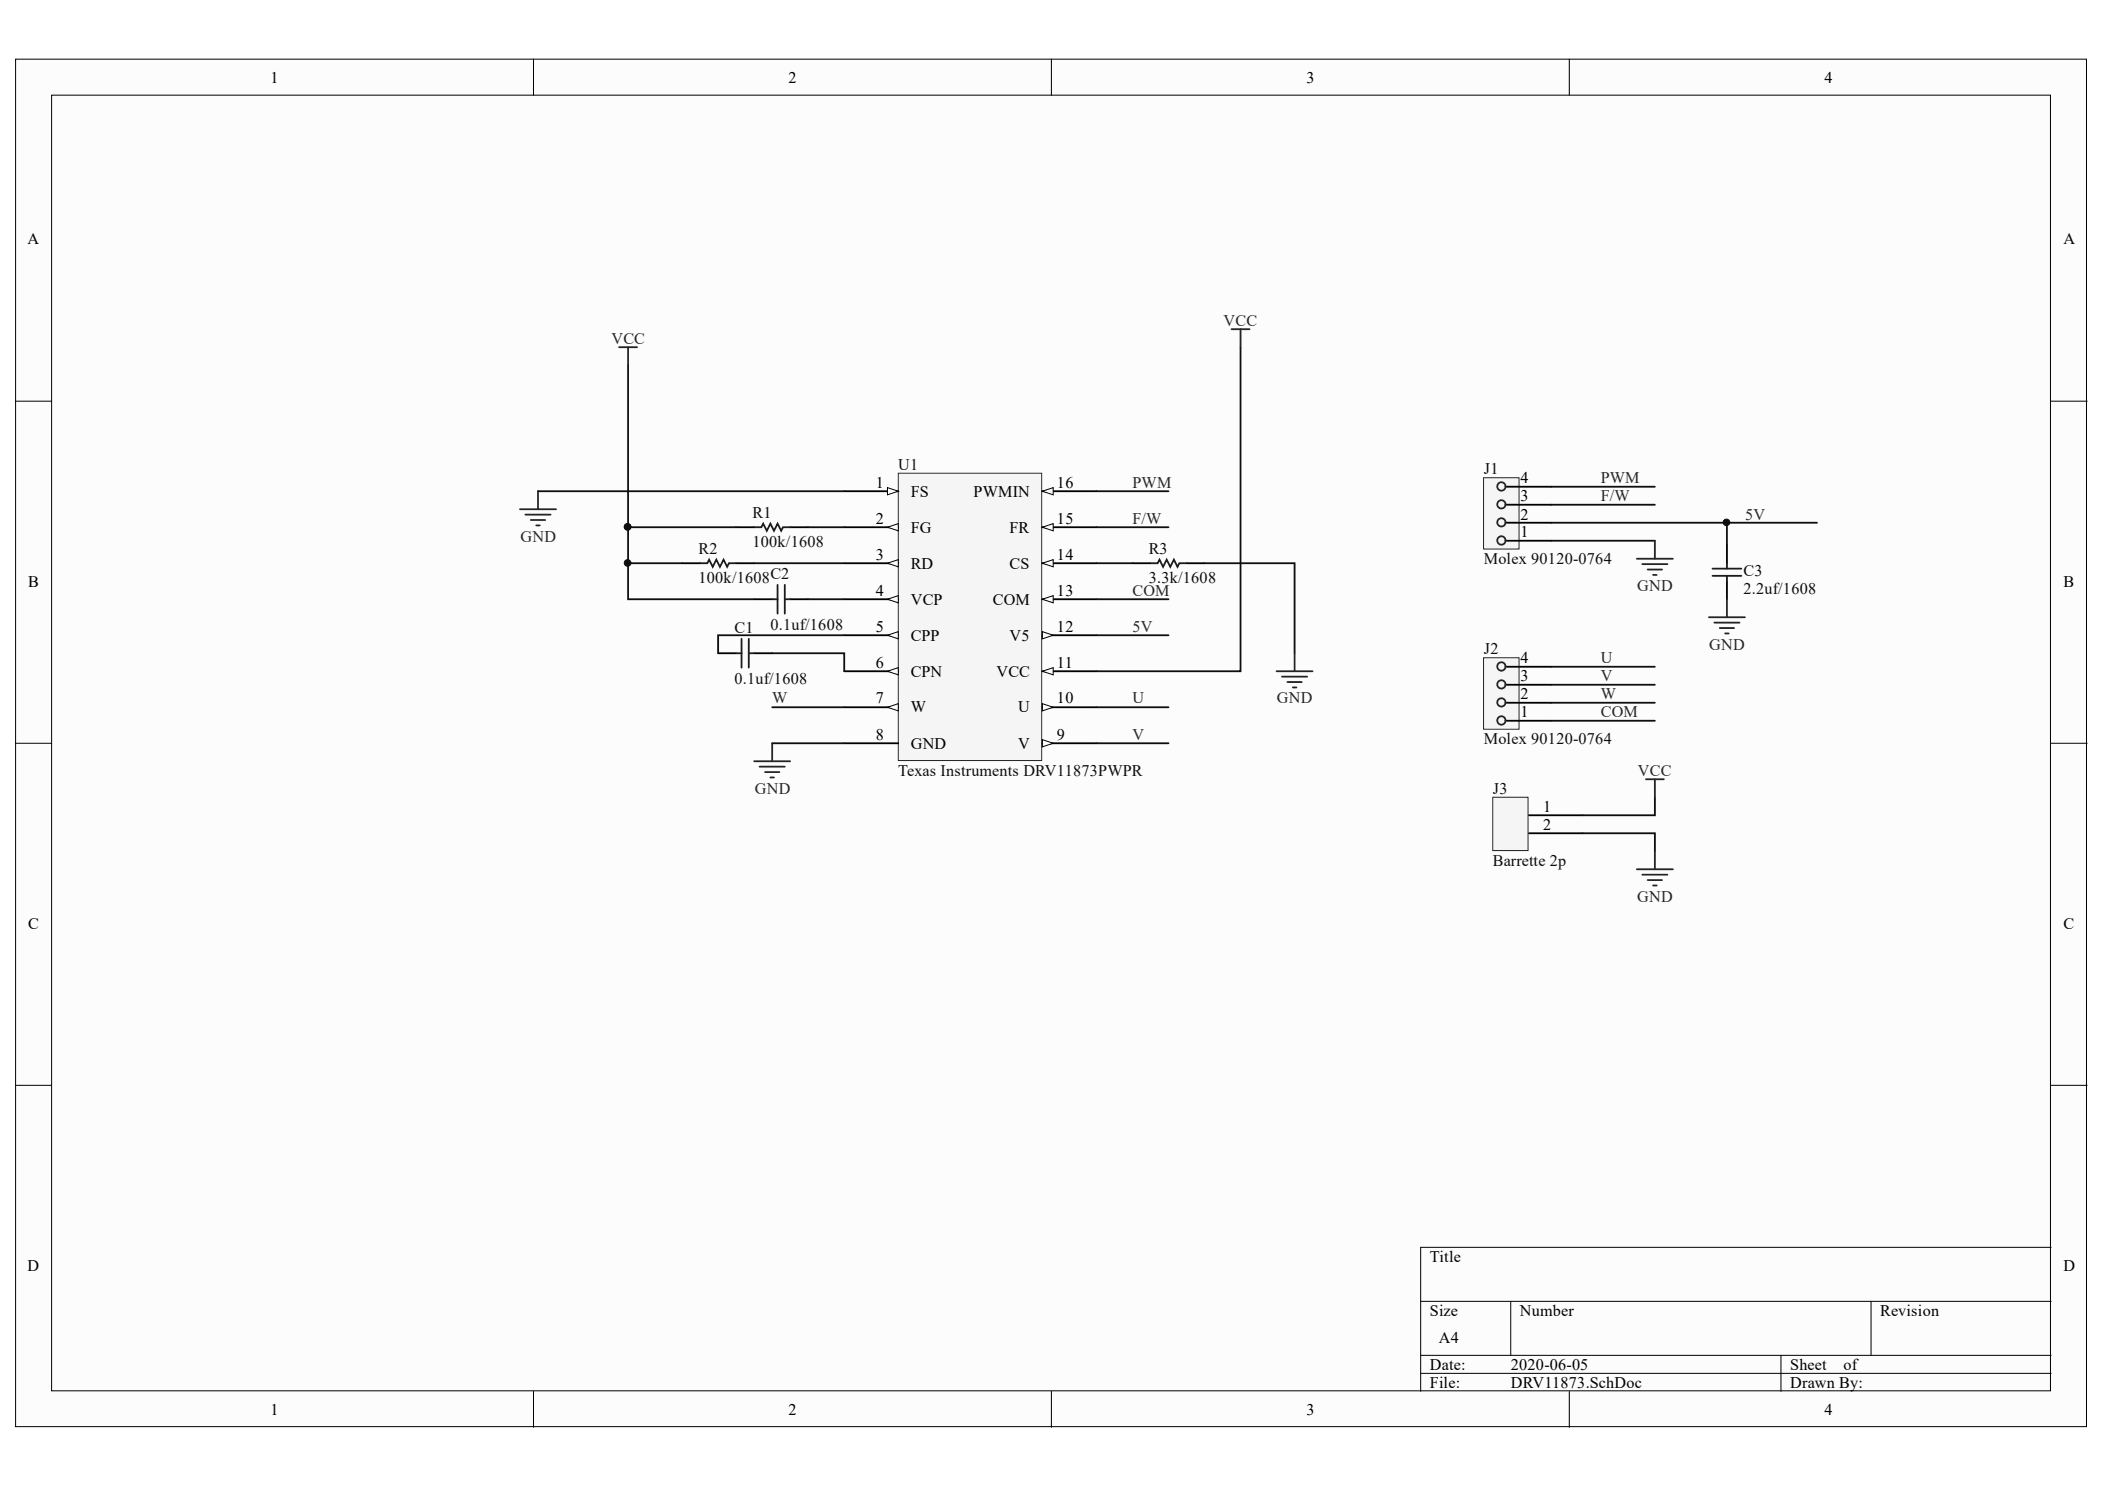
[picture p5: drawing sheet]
<svg xmlns="http://www.w3.org/2000/svg" width="297mm" height="210mm" viewBox="0 0 297 210" stroke-linecap="round" stroke-linejoin="round" font-family="sans-serif">
<g fill="#fcfcfc" stroke="#000" stroke-width=".14">
<path d="M2.2 8.3h292.2v192.9h-292.2z"/>
<path d="M7.3 13.4h282v182.8h-282z"/>
</g>
<g fill="none" stroke="#000" stroke-width=".14">
<path d="M75.3 8.3v5.1M148.4 8.3v5.1M221.4 8.3v5.1M2.2 56.6h5.1M289.4 56.6h5.1M2.2 104.8h5.1M289.4 104.8h5.1M2.2 153.1h5.1M289.4 153.1h5.1M289.4 176h-88.9v20.3M75.3 196.3v5M148.4 196.3v5"/>
<path d="M200.5 183.6h88.9M200.5 191.2h88.9M200.5 193.7h88.9M213.2 183.6v7.6M221.4 196.3v5M251.3 191.2v5.1M264 183.6v7.6"/>
</g>
<path d="M126.8 66.8h20.2v40.5h-20.2z" fill="#f5f5f5" stroke="#262626" stroke-width=".14"/>
<path d="M147.1 69.3h7.6" fill="none" stroke="#000" stroke-width=".25"/>
<path d="M147.1 69.3l1.5-.5v1z" fill="#fcfcfc" stroke="#000" stroke-width=".14"/>
<path d="M147.1 74.4h7.6" fill="none" stroke="#000" stroke-width=".25"/>
<path d="M147.1 74.4l1.5-.5v1z" fill="#fcfcfc" stroke="#000" stroke-width=".14"/>
<path d="M147.1 79.5h7.6" fill="none" stroke="#000" stroke-width=".25"/>
<path d="M147.1 79.5l1.5-.6v1.1z" fill="#fcfcfc" stroke="#000" stroke-width=".14"/>
<path d="M147.1 84.5h7.6" fill="none" stroke="#000" stroke-width=".25"/>
<path d="M147.1 84.5l1.5-.5v1z" fill="#fcfcfc" stroke="#000" stroke-width=".14"/>
<path d="M147.1 89.6h7.6" fill="none" stroke="#000" stroke-width=".25"/>
<path d="M147.1 89.1l1.5 .5-1.5 .5z" fill="#fcfcfc" stroke="#000" stroke-width=".14"/>
<path d="M147.1 94.7h7.6" fill="none" stroke="#000" stroke-width=".25"/>
<path d="M147.1 94.7l1.5-.5v1z" fill="#fcfcfc" stroke="#000" stroke-width=".14"/>
<path d="M147.1 99.8h7.6" fill="none" stroke="#000" stroke-width=".25"/>
<path d="M147.1 99.3l1.5 .5-1.5 .5z" fill="#fcfcfc" stroke="#000" stroke-width=".14"/>
<path d="M147.1 104.8h7.6" fill="none" stroke="#000" stroke-width=".25"/>
<path d="M147.1 104.3l1.5 .5-1.5 .6z" fill="#fcfcfc" stroke="#000" stroke-width=".14"/>
<path d="M119.1 69.3h7.7" fill="none" stroke="#000" stroke-width=".25"/>
<path d="M125.2 68.8l1.6 .5-1.6 .5z" fill="#fcfcfc" stroke="#000" stroke-width=".14"/>
<path d="M119.1 74.4h7.7" fill="none" stroke="#000" stroke-width=".25"/>
<path d="M125.2 74.4l1.6-.5v1z" fill="#fcfcfc" stroke="#000" stroke-width=".14"/>
<path d="M119.1 79.5h7.7" fill="none" stroke="#000" stroke-width=".25"/>
<path d="M125.2 79.5l1.6-.6v1.1z" fill="#fcfcfc" stroke="#000" stroke-width=".14"/>
<path d="M119.1 84.5h7.7" fill="none" stroke="#000" stroke-width=".25"/>
<path d="M125.2 84.5l1.6-.5v1z" fill="#fcfcfc" stroke="#000" stroke-width=".14"/>
<path d="M119.1 89.6h7.7" fill="none" stroke="#000" stroke-width=".25"/>
<path d="M125.2 89.6l1.6-.5v1z" fill="#fcfcfc" stroke="#000" stroke-width=".14"/>
<path d="M119.1 94.7h7.7" fill="none" stroke="#000" stroke-width=".25"/>
<path d="M125.2 94.7l1.6-.5v1z" fill="#fcfcfc" stroke="#000" stroke-width=".14"/>
<path d="M119.1 99.8h7.7" fill="none" stroke="#000" stroke-width=".25"/>
<path d="M125.2 99.8l1.6-.5v1z" fill="#fcfcfc" stroke="#000" stroke-width=".14"/>
<path d="M96.3 79.5h2.5M103.9 79.5h2.5M103.9 74.4h2.5M111.5 74.4h2.5M159.8 79.5h2.5M167.4 79.5h2.6M101.3 92.1h2.6M106.4 92.1h2.6M106.4 84.5h2.6M111.5 84.5h2.5M119.1 104.8h7.7" fill="none" stroke="#000" stroke-width=".25"/>
<g fill="none" stroke="#0e0e0e" stroke-width=".25">
<path d="M88.6 51.5v22.9M175.1 49v45.7h-20.4M75.9 69.3h43.2M88.6 79.5h7.7M103.9 74.4h-15.3v10.1h17.8M106.4 79.5h12.7M114 74.4h5.1M154.7 69.3h10.2M154.7 74.4h10.2M154.7 79.5h5.1M170 79.5h12.7v12.6M109 92.1h10.1v2.6"/>
<path d="M109 99.8h10.1M114 84.5h5.1M119.1 89.6h-17.8v2.5M154.7 99.8h10.2M154.7 84.5h10.2M154.7 89.6h10.2M109 104.8h10.1M154.7 104.8h10.2"/>
</g>
<path d="M98.8 79.5h1l.3-.6 .5 1.1 .5-1.1 .5 1.1 .5-1.1 .5 1.1 .3-.5h1M106.4 74.4h1l.3-.5 .5 1 .5-1 .5 1 .5-1 .5 1 .3-.5h1M162.3 79.5h1.1l.2-.6 .5 1.1 .5-1.1 .5 1.1 .5-1.1 .6 1.1 .2-.5h1M103.9 92.1h.7M104.6 90.1v4.1M105.7 90.1v4.1M105.7 92.1h.7M109 84.5h.7M109.7 82.5v4.1M110.7 82.5v4.1M110.7 84.5h.8" fill="none" stroke="#1c1c1c" stroke-width=".25"/>
<g fill="#0e0e0e" stroke="#0e0e0e" stroke-width=".14">
<circle cx="88.6" cy="79.4" r=".47"/>
<circle cx="88.6" cy="74.3" r=".46"/>
</g>
<g fill="none" stroke="#262626" stroke-width=".25">
<path d="M87.4 49h2.5M88.6 49v2.5M173.8 46.4h2.5M175.1 46.4v2.6M73.4 71.8h5.1M74.1 72.6h3.6M74.9 73.4h2M75.7 74.1h.5M75.9 69.3v2.5M180.1 94.7h5.1M180.9 95.5h3.6M181.7 96.2h2"/>
<path d="M182.4 97h.5M182.7 92.1v2.6M106.4 107.4h5.1M107.2 108.1h3.5M107.9 108.9h2.1M108.7 109.7h.5M109 104.8v2.6"/>
</g>
<path d="M209.3 67.4h5.1v10h-5.1z" fill="#f5f5f5" stroke="#262626" stroke-width=".14"/>
<path d="M212.5 76.3h6.4M212.5 73.7h6.4M212.5 71.2h6.4M212.5 68.7h6.4" fill="none" stroke="#000" stroke-width=".25"/>
<g fill="none" stroke="#262626" stroke-width=".25">
<circle cx="211.9" cy="76.2" r=".59"/>
<circle cx="211.9" cy="68.6" r=".59"/>
<circle cx="211.9" cy="71.1" r=".58"/>
<circle cx="211.9" cy="73.7" r=".58"/>
</g>
<path d="M209.3 92.8h5.1v10.1h-5.1z" fill="#f5f5f5" stroke="#262626" stroke-width=".14"/>
<path d="M243.7 76.9v2.6M212.5 99.1h6.4M212.5 96.6h6.4M212.5 94.1h6.4M243.7 82v2.5M212.5 101.7h6.4M215.7 115h7.7M215.7 117.5h7.7" fill="none" stroke="#000" stroke-width=".25"/>
<g fill="none" stroke="#262626" stroke-width=".25">
<path d="M231 78.8h5.1M231.7 79.6h3.6M233.5 76.3v2.5M232.5 80.3h2M233.3 81.1h.5M241.1 87.1h5.1M241.9 87.8h3.6M242.7 88.6h2M243.4 89.4h.5M243.7 84.5v2.6"/>
<circle cx="211.9" cy="94" r=".59"/>
<circle cx="211.9" cy="96.5" r=".58"/>
<circle cx="211.9" cy="99.1" r=".58"/>
<circle cx="211.9" cy="101.6" r=".59"/>
</g>
<path d="M218.9 68.7h14.6M218.9 71.2h14.6M218.9 76.3h14.6M218.9 73.7h37.5M243.7 73.7v3.2M218.9 94.1h14.6M218.9 96.6h14.6M218.9 99.1h14.6M218.9 101.7h14.6" fill="none" stroke="#0e0e0e" stroke-width=".25"/>
<path d="M243.7 79.5v.7M241.7 80.2h4M241.7 81.2h4M243.7 81.2v.8" fill="none" stroke="#1c1c1c" stroke-width=".25"/>
<circle cx="243.6" cy="73.7" r=".46" fill="#0e0e0e" stroke="#0e0e0e" stroke-width=".14"/>
<path d="M210.6 112.5h5v7.5h-5z" fill="#f5f5f5" stroke="#262626" stroke-width=".14"/>
<path d="M223.4 117.5h10.1v2.6M233.5 112.5v2.5h-10.1" fill="none" stroke="#0e0e0e" stroke-width=".25"/>
<path d="M232.2 109.9h2.6M233.5 109.9v2.6M231 122.6h5.1M231.7 123.4h3.6M232.5 124.1h2M233.3 124.9h.5M233.5 120.1v2.5" fill="none" stroke="#262626" stroke-width=".25"/>
<g font-size="2.3">
<text x="38.2" y="11.7">1</text>
<text x="111.2" y="11.7">2</text>
<text x="184.3" y="11.7">3</text>
<text x="257.4" y="11.7">4</text>
<text x="3.9" y="34.5">A</text>
<text x="291.2" y="34.5">A</text>
<text x="123.6" y="68.8">1</text>
<text x="128.5" y="70.1">FS</text>
<text x="137.4" y="70.1">PWMIN</text>
<text x="149.2" y="68.8">16</text>
<text x="214.5" y="70.7">3</text>
<text x="214.5" y="68.1">4</text>
<text x="123.6" y="73.9">2</text>
<text x="128.5" y="75.1">FG</text>
<text x="142.5" y="75.1">FR</text>
<text x="149.2" y="73.9">15</text>
<text x="214.5" y="75.8">1</text>
<text x="214.5" y="73.3">2</text>
<text x="4" y="82.8">B</text>
<text x="123.6" y="78.9">3</text>
<text x="128.5" y="80.2">RD</text>
<text x="142.5" y="80.2">CS</text>
<text x="149.2" y="78.9">14</text>
<text x="291.2" y="82.8">B</text>
<text x="123.6" y="84">4</text>
<text x="123.6" y="89.1">5</text>
<text x="128.5" y="85.3">VCP</text>
<text x="140.1" y="85.3">COM</text>
<text x="149.2" y="84">13</text>
<text x="149.2" y="89.1">12</text>
<text x="123.6" y="94.2">6</text>
<text x="128.5" y="90.4">CPP</text>
<text x="128.5" y="95.4">CPN</text>
<text x="140.6" y="95.4">VCC</text>
<text x="142.5" y="90.4">V5</text>
<text x="149.2" y="94.2">11</text>
<text x="214.5" y="93.6">4</text>
<text x="123.6" y="99.2">7</text>
<text x="128.5" y="100.5">W</text>
<text x="143.7" y="100.5">U</text>
<text x="149.2" y="99.2">10</text>
<text x="214.5" y="101.2">1</text>
<text x="214.5" y="98.6">2</text>
<text x="214.5" y="96.1">3</text>
<text x="123.6" y="104.4">8</text>
<text x="128.5" y="105.7">GND</text>
<text x="143.7" y="105.7">V</text>
<text x="149.2" y="104.4">9</text>
<text x="217.8" y="114.5">1</text>
<text x="217.8" y="117.1">2</text>
<text x="4" y="131">C</text>
<text x="291.2" y="131">C</text>
<text x="3.9" y="179.3">D</text>
<text x="201.8" y="178">Title</text>
<text x="291.2" y="179.3">D</text>
<text x="201.8" y="185.6">Size</text>
<text x="214.5" y="185.6">Number</text>
<text x="265.3" y="185.6">Revision</text>
<text x="203" y="189.4">A4</text>
<text x="201.8" y="193.2">Date:</text>
<text x="201.8" y="195.8">File:</text>
<text x="213.2" y="193.2">2020-06-05</text>
<text x="213.2" y="195.8">DRV11873.SchDoc</text>
<text x="252.6" y="193.2">Sheet</text>
<text x="252.6" y="195.8">Drawn By:</text>
<text x="260.2" y="193.2">of</text>
<text x="38.2" y="199.6">1</text>
<text x="111.2" y="199.6">2</text>
<text x="184.3" y="199.6">3</text>
<text x="257.4" y="199.6">4</text>
</g>
<g font-size="2.3" fill="#262626">
<text x="172.7" y="46">VCC</text>
<text x="86.3" y="48.5">VCC</text>
<text x="159.8" y="68.8">PWM</text>
<text x="225.9" y="68.1">PWM</text>
<text x="225.9" y="70.7">F/W</text>
<text x="73.4" y="76.4">GND</text>
<text x="159.8" y="73.9">F/W</text>
<text x="246.3" y="73.3">5V</text>
<text x="231" y="83.4">GND</text>
<text x="159.8" y="84">COM</text>
<text x="159.8" y="89.1">5V</text>
<text x="225.9" y="93.6">U</text>
<text x="241.2" y="91.6">GND</text>
<text x="109" y="99.2">W</text>
<text x="159.8" y="99.2">U</text>
<text x="180.2" y="99.2">GND</text>
<text x="225.9" y="98.6">W</text>
<text x="225.9" y="101.2">COM</text>
<text x="225.9" y="96.1">V</text>
<text x="159.8" y="104.4">V</text>
<text x="106.5" y="112">GND</text>
<text x="231.1" y="109.5">VCC</text>
<text x="231" y="127.2">GND</text>
</g>
<g font-size="2.3" fill="#0e0e0e">
<text x="126.7" y="66.3">U1</text>
<text x="209.4" y="66.9">J1</text>
<text x="106.2" y="73.1">R1</text>
<text x="106.2" y="77.2">100k/1608</text>
<text x="98.6" y="78.2">R2</text>
<text x="98.6" y="82.2">100k/1608C2</text>
<text x="162.1" y="78.2">R3</text>
<text x="162.1" y="82.2">3.3k/1608</text>
<text x="209.4" y="79.6">Molex 90120-0764</text>
<text x="246" y="81.2">C3</text>
<text x="246" y="83.8">2.2uf/1608</text>
<text x="103.6" y="89.3">C1</text>
<text x="108.7" y="88.8">0.1uf/1608</text>
<text x="209.4" y="92.3">J2</text>
<text x="103.6" y="96.4">0.1uf/1608</text>
<text x="209.4" y="105">Molex 90120-0764</text>
<text x="126.7" y="109.5">Texas Instruments DRV11873PWPR</text>
<text x="210.7" y="112">J3</text>
<text x="210.7" y="122.1">Barrette 2p</text>
</g>
</svg>
